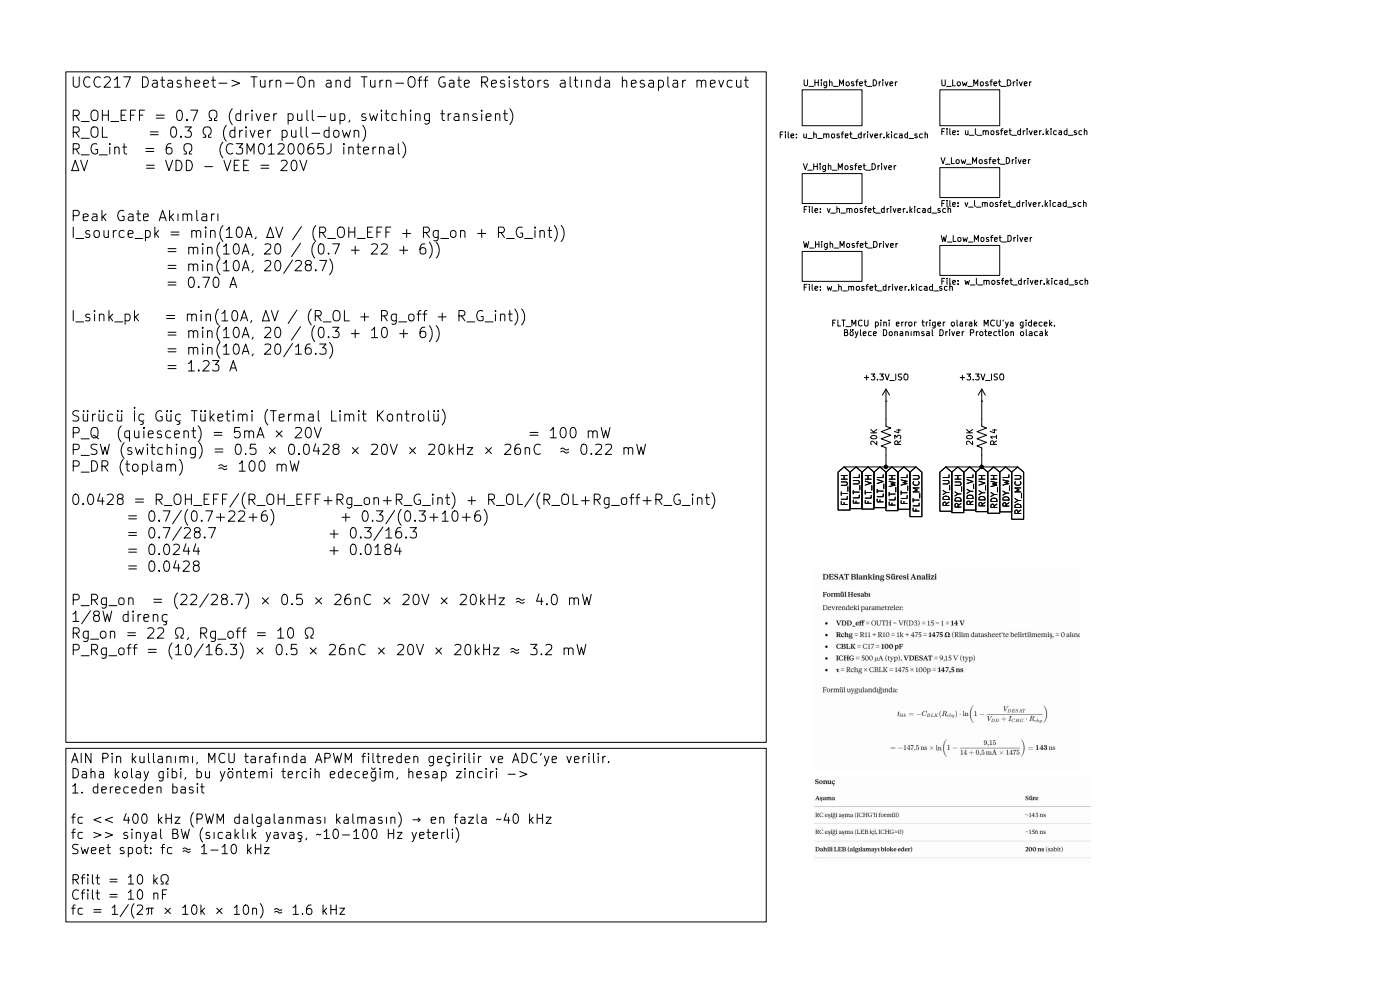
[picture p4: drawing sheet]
(kicad_sch
 (version 20250114)
 (generator "eeschema")
 (generator_version "9.0")
 (paper "A4")
 (lib_symbols
  (symbol "Device:R_US"
   (pin_numbers (hide yes))
   (pin_names
    (offset 0)) (exclude_from_sim no) (in_bom yes) (on_board yes)
   (property "Reference" "R" (at 2.54 0 90) (effects (font (size 1.27 1.27))))
   (property "Value" "R_US" (at -2.54 0 90) (effects (font (size 1.27 1.27))))
   (property "Footprint" "" (at 1.016 -0.254 90) (effects (font (size 1.27 1.27)) (hide yes)))
   (property "Datasheet" "~" (at 0 0 0) (effects (font (size 1.27 1.27)) (hide yes)))
   (property "Description" "Resistor, US symbol" (at 0 0 0) (effects (font (size 1.27 1.27)) (hide yes)))
   (symbol "R_US_0_1"
    (polyline (pts (xy 0 2.286) (xy 0 2.54)) (stroke (width 0) (type default)) (fill (type none)))
    (polyline (pts (xy 0 2.286) (xy 1.016 1.905) (xy 0 1.524) (xy -1.016 1.143) (xy 0 0.762)) (stroke (width 0) (type default)) (fill (type none)))
    (polyline (pts (xy 0 0.762) (xy 1.016 0.381) (xy 0 0) (xy -1.016 -0.381) (xy 0 -0.762)) (stroke (width 0) (type default)) (fill (type none)))
    (polyline (pts (xy 0 -0.762) (xy 1.016 -1.143) (xy 0 -1.524) (xy -1.016 -1.905) (xy 0 -2.286)) (stroke (width 0) (type default)) (fill (type none)))
    (polyline (pts (xy 0 -2.286) (xy 0 -2.54)) (stroke (width 0) (type default)) (fill (type none))))
   (symbol "R_US_1_1"
    (pin passive line (at 0 3.81 270) (length 1.27) (name "~" (effects (font (size 1.27 1.27)))) (number "1" (effects (font (size 1.27 1.27)))))
    (pin passive line (at 0 -3.81 90) (length 1.27) (name "~" (effects (font (size 1.27 1.27)))) (number "2" (effects (font (size 1.27 1.27))))))
   (embedded_fonts no))
  (symbol "power:+3.3V"
   (power)
   (pin_numbers (hide yes))
   (pin_names
    (offset 0) (hide yes)) (exclude_from_sim no) (in_bom yes) (on_board yes)
   (property "Reference" "#PWR" (at 0 -3.81 0) (effects (font (size 1.27 1.27)) (hide yes)))
   (property "Value" "+3.3V" (at 0 3.556 0) (effects (font (size 1.27 1.27))))
   (property "Footprint" "" (at 0 0 0) (effects (font (size 1.27 1.27)) (hide yes)))
   (property "Datasheet" "" (at 0 0 0) (effects (font (size 1.27 1.27)) (hide yes)))
   (property "Description" "Power symbol creates a global label with name \"+3.3V\"" (at 0 0 0) (effects (font (size 1.27 1.27)) (hide yes)))
   (symbol "+3.3V_0_1"
    (polyline (pts (xy -0.762 1.27) (xy 0 2.54)) (stroke (width 0) (type default)) (fill (type none)))
    (polyline (pts (xy 0 2.54) (xy 0.762 1.27)) (stroke (width 0) (type default)) (fill (type none)))
    (polyline (pts (xy 0 0) (xy 0 2.54)) (stroke (width 0) (type default)) (fill (type none))))
   (symbol "+3.3V_1_1"
    (pin power_in line (at 0 0 90) (length 0) (name "~" (effects (font (size 1.27 1.27)))) (number "1" (effects (font (size 1.27 1.27))))))
   (embedded_fonts no)))
 (text "FLT_MCU pini error triger olarak MCU'ya gidecek. \nBöylece Donanımsal Driver Protection olacak"
  (exclude_from_sim no)
  (at 200.66 69.85 0)
  (effects (font (size 1.27 1.27))))
 (text_box "UCC217 Datasheet-> Turn-On and Turn-Off Gate Resistors altında hesaplar mevcut\n\nR_OH_EFF = 0.7 Ω (driver pull-up, switching transient)\nR_OL     = 0.3 Ω (driver pull-down)\nR_G_int  = 6 Ω   (C3M0120065J internal)\nΔV       = VDD - VEE = 20V\n\n\nPeak Gate Akımları\nI_source_pk = min(10A, ΔV / (R_OH_EFF + Rg_on + R_G_int))\n            = min(10A, 20 / (0.7 + 22 + 6))\n            = min(10A, 20/28.7)\n            = 0.70 A\n\nI_sink_pk   = min(10A, ΔV / (R_OL + Rg_off + R_G_int))\n            = min(10A, 20 / (0.3 + 10 + 6))\n            = min(10A, 20/16.3)\n            = 1.23 A\n\n\nSürücü İç Güç Tüketimi (Termal Limit Kontrolü)\nP_Q  (quiescent) = 5mA × 20V                          = 100 mW\nP_SW (switching) = 0.5 × 0.0428 × 20V × 20kHz × 26nC  ≈ 0.22 mW\nP_DR (toplam)    ≈ 100 mW\n\n0.0428 = R_OH_EFF/(R_OH_EFF+Rg_on+R_G_int) + R_OL/(R_OL+Rg_off+R_G_int)\n       = 0.7/(0.7+22+6)        + 0.3/(0.3+10+6)\n       = 0.7/28.7              + 0.3/16.3\n       = 0.0244                + 0.0184\n       = 0.0428\n\nP_Rg_on  = (22/28.7) × 0.5 × 26nC × 20V × 20kHz ≈ 4.0 mW\n1/8W direnç \nRg_on = 22 Ω, Rg_off = 10 Ω \nP_Rg_off = (10/16.3) × 0.5 × 26nC × 20V × 20kHz ≈ 3.2 mW"
  (exclude_from_sim no)
  (at 13.97 15.24 0)
  (size 148.59 142.24)
  (margins 0.9525 0.9525 0.9525 0.9525)
  (stroke (width 0) (type solid))
  (fill (type none))
  (effects (font (size 2.2 2.2)) (justify left top)))
 (text_box "AIN Pin kullanımı, MCU tarafında APWM filtreden geçirilir ve ADC'ye verilir.\nDaha kolay gibi, bu yöntemi tercih edeceğim, hesap zinciri ->\n1. dereceden basit\n\nfc << 400 kHz (PWM dalgalanması kalmasın) → en fazla ~40 kHz\nfc >> sinyal BW (sıcaklık yavaş, ~10-100 Hz yeterli)\nSweet spot: fc ≈ 1-10 kHz\n\nRfilt = 10 kΩ\nCfilt = 10 nF\nfc = 1/(2π × 10k × 10n) ≈ 1.6 kHz\n"
  (exclude_from_sim no)
  (at 13.97 158.75 0)
  (size 148.59 36.83)
  (margins 0.9525 0.9525 0.9525 0.9525)
  (stroke (width 0) (type solid))
  (fill (type none))
  (effects (font (size 2 2)) (justify left top)))
 (junction
  (at 208.28 99.06)
  (diameter 0)
  (color 0 0 0 0))
 (junction
  (at 187.96 99.06)
  (diameter 0)
  (color 0 0 0 0))
 (wire
  (pts (xy 179.07 99.06) (xy 187.96 99.06))
  (stroke (width 0) (type default)))
 (wire
  (pts (xy 200.66 99.06) (xy 208.28 99.06))
  (stroke (width 0) (type default)))
 (wire
  (pts (xy 208.28 88.9) (xy 208.28 85.09))
  (stroke (width 0) (type default)))
 (wire
  (pts (xy 208.28 99.06) (xy 215.9 99.06))
  (stroke (width 0) (type default)))
 (wire
  (pts (xy 187.96 88.9) (xy 187.96 85.09))
  (stroke (width 0) (type default)))
 (wire
  (pts (xy 194.31 99.06) (xy 187.96 99.06))
  (stroke (width 0) (type default)))
 (wire
  (pts (xy 208.28 96.52) (xy 208.28 99.06))
  (stroke (width 0) (type default)))
 (wire
  (pts (xy 187.96 96.52) (xy 187.96 99.06))
  (stroke (width 0) (type default)))
 (image
  (at 201.93 173.99)
  (data))
 (image
  (at 200.66 142.24)
  (data))
 (global_label "FLT_MCU"
  (shape input)
  (at 194.31 99.06 270)
  (fields_autoplaced yes)
  (effects (font (size 1.27 1.27)) (justify right))
  (property "Intersheetrefs" "${INTERSHEET_REFS}" (at 194.31 110.149 90) (effects (font (size 1.27 1.27)) (justify right) (hide yes))))
 (global_label "FLT_VL"
  (shape input)
  (at 186.69 99.06 270)
  (fields_autoplaced yes)
  (effects (font (size 1.27 1.27)) (justify right))
  (property "Intersheetrefs" "${INTERSHEET_REFS}" (at 186.69 108.2138 90) (effects (font (size 1.27 1.27)) (justify right) (hide yes))))
 (global_label "FLT_UH"
  (shape input)
  (at 179.07 99.06 270)
  (fields_autoplaced yes)
  (effects (font (size 1.27 1.27)) (justify right))
  (property "Intersheetrefs" "${INTERSHEET_REFS}" (at 179.07 108.7581 90) (effects (font (size 1.27 1.27)) (justify right) (hide yes))))
 (global_label "FLT_VH"
  (shape input)
  (at 184.15 99.06 270)
  (fields_autoplaced yes)
  (effects (font (size 1.27 1.27)) (justify right))
  (property "Intersheetrefs" "${INTERSHEET_REFS}" (at 184.15 108.5162 90) (effects (font (size 1.27 1.27)) (justify right) (hide yes))))
 (global_label "FLT_WL"
  (shape input)
  (at 191.77 99.06 270)
  (fields_autoplaced yes)
  (effects (font (size 1.27 1.27)) (justify right))
  (property "Intersheetrefs" "${INTERSHEET_REFS}" (at 191.77 108.5766 90) (effects (font (size 1.27 1.27)) (justify right) (hide yes))))
 (global_label "RDY_VH"
  (shape input)
  (at 208.28 99.06 270)
  (fields_autoplaced yes)
  (effects (font (size 1.27 1.27)) (justify right))
  (property "Intersheetrefs" "${INTERSHEET_REFS}" (at 208.28 109.0605 90) (effects (font (size 1.27 1.27)) (justify right) (hide yes))))
 (global_label "RDY_VL"
  (shape input)
  (at 205.74 99.06 270)
  (fields_autoplaced yes)
  (effects (font (size 1.27 1.27)) (justify right))
  (property "Intersheetrefs" "${INTERSHEET_REFS}" (at 205.74 108.7581 90) (effects (font (size 1.27 1.27)) (justify right) (hide yes))))
 (global_label "RDY_WL"
  (shape input)
  (at 213.36 99.06 270)
  (fields_autoplaced yes)
  (effects (font (size 1.27 1.27)) (justify right))
  (property "Intersheetrefs" "${INTERSHEET_REFS}" (at 213.36 109.1209 90) (effects (font (size 1.27 1.27)) (justify right) (hide yes))))
 (global_label "RDY_WH"
  (shape input)
  (at 210.82 99.06 270)
  (fields_autoplaced yes)
  (effects (font (size 1.27 1.27)) (justify right))
  (property "Intersheetrefs" "${INTERSHEET_REFS}" (at 210.82 109.4233 90) (effects (font (size 1.27 1.27)) (justify right) (hide yes))))
 (global_label "RDY_UH"
  (shape input)
  (at 203.2 99.06 270)
  (fields_autoplaced yes)
  (effects (font (size 1.27 1.27)) (justify right))
  (property "Intersheetrefs" "${INTERSHEET_REFS}" (at 203.2 109.3024 90) (effects (font (size 1.27 1.27)) (justify right) (hide yes))))
 (global_label "FLT_UL"
  (shape input)
  (at 181.61 99.06 270)
  (fields_autoplaced yes)
  (effects (font (size 1.27 1.27)) (justify right))
  (property "Intersheetrefs" "${INTERSHEET_REFS}" (at 181.61 108.4557 90) (effects (font (size 1.27 1.27)) (justify right) (hide yes))))
 (global_label "RDY_UL"
  (shape input)
  (at 200.66 99.06 270)
  (fields_autoplaced yes)
  (effects (font (size 1.27 1.27)) (justify right))
  (property "Intersheetrefs" "${INTERSHEET_REFS}" (at 200.66 109 90) (effects (font (size 1.27 1.27)) (justify right) (hide yes))))
 (global_label "FLT_WH"
  (shape input)
  (at 189.23 99.06 270)
  (fields_autoplaced yes)
  (effects (font (size 1.27 1.27)) (justify right))
  (property "Intersheetrefs" "${INTERSHEET_REFS}" (at 189.23 108.879 90) (effects (font (size 1.27 1.27)) (justify right) (hide yes))))
 (global_label "RDY_MCU"
  (shape input)
  (at 215.9 99.06 270)
  (fields_autoplaced yes)
  (effects (font (size 1.27 1.27)) (justify right))
  (property "Intersheetrefs" "${INTERSHEET_REFS}" (at 215.9 110.6933 90) (effects (font (size 1.27 1.27)) (justify right) (hide yes))))
 (symbol
  (lib_id "Device:R_US")
  (at 187.96 92.71 180)
  (unit 1)
  (exclude_from_sim no)
  (in_bom yes)
  (on_board yes)
  (dnp no)
  (property "Reference" "R34" (at 190.5 92.71 90) (effects (font (size 1.27 1.27))))
  (property "Value" "20K" (at 185.42 92.71 90) (effects (font (size 1.27 1.27))))
  (property "Footprint" "Resistor_SMD:R_0603_1608Metric_Pad0.98x0.95mm_HandSolder" (at 186.944 92.456 90) (effects (font (size 1.27 1.27)) (hide yes)))
  (property "Datasheet" "~" (at 187.96 92.71 0) (effects (font (size 1.27 1.27)) (hide yes)))
  (property "Description" "Resistor, US symbol" (at 187.96 92.71 0) (effects (font (size 1.27 1.27)) (hide yes)))
  (pin "1")
  (pin "2"))
 (symbol
  (lib_id "power:+3.3V")
  (at 208.28 85.09 0)
  (unit 1)
  (exclude_from_sim no)
  (in_bom yes)
  (on_board yes)
  (dnp no)
  (fields_autoplaced yes)
  (property "Reference" "#PWR076" (at 208.28 88.9 0) (effects (font (size 1.27 1.27)) (hide yes)))
  (property "Value" "+3.3V_ISO" (at 208.28 80.01 0) (effects (font (size 1.27 1.27))))
  (property "Footprint" "" (at 208.28 85.09 0) (effects (font (size 1.27 1.27)) (hide yes)))
  (property "Datasheet" "" (at 208.28 85.09 0) (effects (font (size 1.27 1.27)) (hide yes)))
  (property "Description" "Power symbol creates a global label with name \"+3.3V\"" (at 208.28 85.09 0) (effects (font (size 1.27 1.27)) (hide yes)))
  (pin "1"))
 (symbol
  (lib_id "power:+3.3V")
  (at 187.96 85.09 0)
  (unit 1)
  (exclude_from_sim no)
  (in_bom yes)
  (on_board yes)
  (dnp no)
  (fields_autoplaced yes)
  (property "Reference" "#PWR075" (at 187.96 88.9 0) (effects (font (size 1.27 1.27)) (hide yes)))
  (property "Value" "+3.3V_ISO" (at 187.96 80.01 0) (effects (font (size 1.27 1.27))))
  (property "Footprint" "" (at 187.96 85.09 0) (effects (font (size 1.27 1.27)) (hide yes)))
  (property "Datasheet" "" (at 187.96 85.09 0) (effects (font (size 1.27 1.27)) (hide yes)))
  (property "Description" "Power symbol creates a global label with name \"+3.3V\"" (at 187.96 85.09 0) (effects (font (size 1.27 1.27)) (hide yes)))
  (pin "1"))
 (symbol
  (lib_id "Device:R_US")
  (at 208.28 92.71 180)
  (unit 1)
  (exclude_from_sim no)
  (in_bom yes)
  (on_board yes)
  (dnp no)
  (property "Reference" "R14" (at 210.82 92.71 90) (effects (font (size 1.27 1.27))))
  (property "Value" "20K" (at 205.74 92.71 90) (effects (font (size 1.27 1.27))))
  (property "Footprint" "Resistor_SMD:R_0603_1608Metric_Pad0.98x0.95mm_HandSolder" (at 207.264 92.456 90) (effects (font (size 1.27 1.27)) (hide yes)))
  (property "Datasheet" "~" (at 208.28 92.71 0) (effects (font (size 1.27 1.27)) (hide yes)))
  (property "Description" "Resistor, US symbol" (at 208.28 92.71 0) (effects (font (size 1.27 1.27)) (hide yes)))
  (pin "1")
  (pin "2"))
 (sheet
  (at 170.18 53.34)
  (size 12.7 6.35)
  (exclude_from_sim no)
  (in_bom yes)
  (on_board yes)
  (dnp no)
  (fields_autoplaced yes)
  (stroke (width 0.1524) (type solid))
  (fill (color 0 0 0 0.0000))
  (property "Sheetname" "W_High_Mosfet_Driver" (at 170.18 52.6284 0) (effects (font (size 1.27 1.27)) (justify left bottom)))
  (property "Sheetfile" "w_h_mosfet_driver.kicad_sch" (at 170.18 60.2746 0) (effects (font (size 1.27 1.27)) (justify left top))))
 (sheet
  (at 170.18 36.83)
  (size 12.7 6.35)
  (exclude_from_sim no)
  (in_bom yes)
  (on_board yes)
  (dnp no)
  (fields_autoplaced yes)
  (stroke (width 0.1524) (type solid))
  (fill (color 0 0 0 0.0000))
  (property "Sheetname" "V_High_Mosfet_Driver" (at 170.18 36.1184 0) (effects (font (size 1.27 1.27)) (justify left bottom)))
  (property "Sheetfile" "v_h_mosfet_driver.kicad_sch" (at 170.18 43.7646 0) (effects (font (size 1.27 1.27)) (justify left top))))
 (sheet
  (at 199.39 19.05)
  (size 12.7 7.62)
  (exclude_from_sim no)
  (in_bom yes)
  (on_board yes)
  (dnp no)
  (fields_autoplaced yes)
  (stroke (width 0.1524) (type solid))
  (fill (color 0 0 0 0.0000))
  (property "Sheetname" "U_Low_Mosfet_Driver" (at 199.39 18.3384 0) (effects (font (size 1.27 1.27)) (justify left bottom)))
  (property "Sheetfile" "u_l_mosfet_driver.kicad_sch" (at 199.39 27.2546 0) (effects (font (size 1.27 1.27)) (justify left top))))
 (sheet
  (at 170.18 19.05)
  (size 12.7 7.62)
  (exclude_from_sim no)
  (in_bom yes)
  (on_board yes)
  (dnp no)
  (stroke (width 0.1524) (type solid))
  (fill (color 0 0 0 0.0000))
  (property "Sheetname" "U_High_Mosfet_Driver" (at 170.18 18.3384 0) (effects (font (size 1.27 1.27)) (justify left bottom)))
  (property "Sheetfile" "u_h_mosfet_driver.kicad_sch" (at 165.1 27.94 0) (effects (font (size 1.27 1.27)) (justify left top))))
 (sheet
  (at 199.39 52.07)
  (size 12.7 6.35)
  (exclude_from_sim no)
  (in_bom yes)
  (on_board yes)
  (dnp no)
  (fields_autoplaced yes)
  (stroke (width 0.1524) (type solid))
  (fill (color 0 0 0 0.0000))
  (property "Sheetname" "W_Low_Mosfet_Driver" (at 199.39 51.3584 0) (effects (font (size 1.27 1.27)) (justify left bottom)))
  (property "Sheetfile" "w_l_mosfet_driver.kicad_sch" (at 199.39 59.0046 0) (effects (font (size 1.27 1.27)) (justify left top))))
 (sheet
  (at 199.39 35.56)
  (size 12.7 6.35)
  (exclude_from_sim no)
  (in_bom yes)
  (on_board yes)
  (dnp no)
  (fields_autoplaced yes)
  (stroke (width 0.1524) (type solid))
  (fill (color 0 0 0 0.0000))
  (property "Sheetname" "V_Low_Mosfet_Driver" (at 199.39 34.8484 0) (effects (font (size 1.27 1.27)) (justify left bottom)))
  (property "Sheetfile" "v_l_mosfet_driver.kicad_sch" (at 199.39 42.4946 0) (effects (font (size 1.27 1.27)) (justify left top)))))
